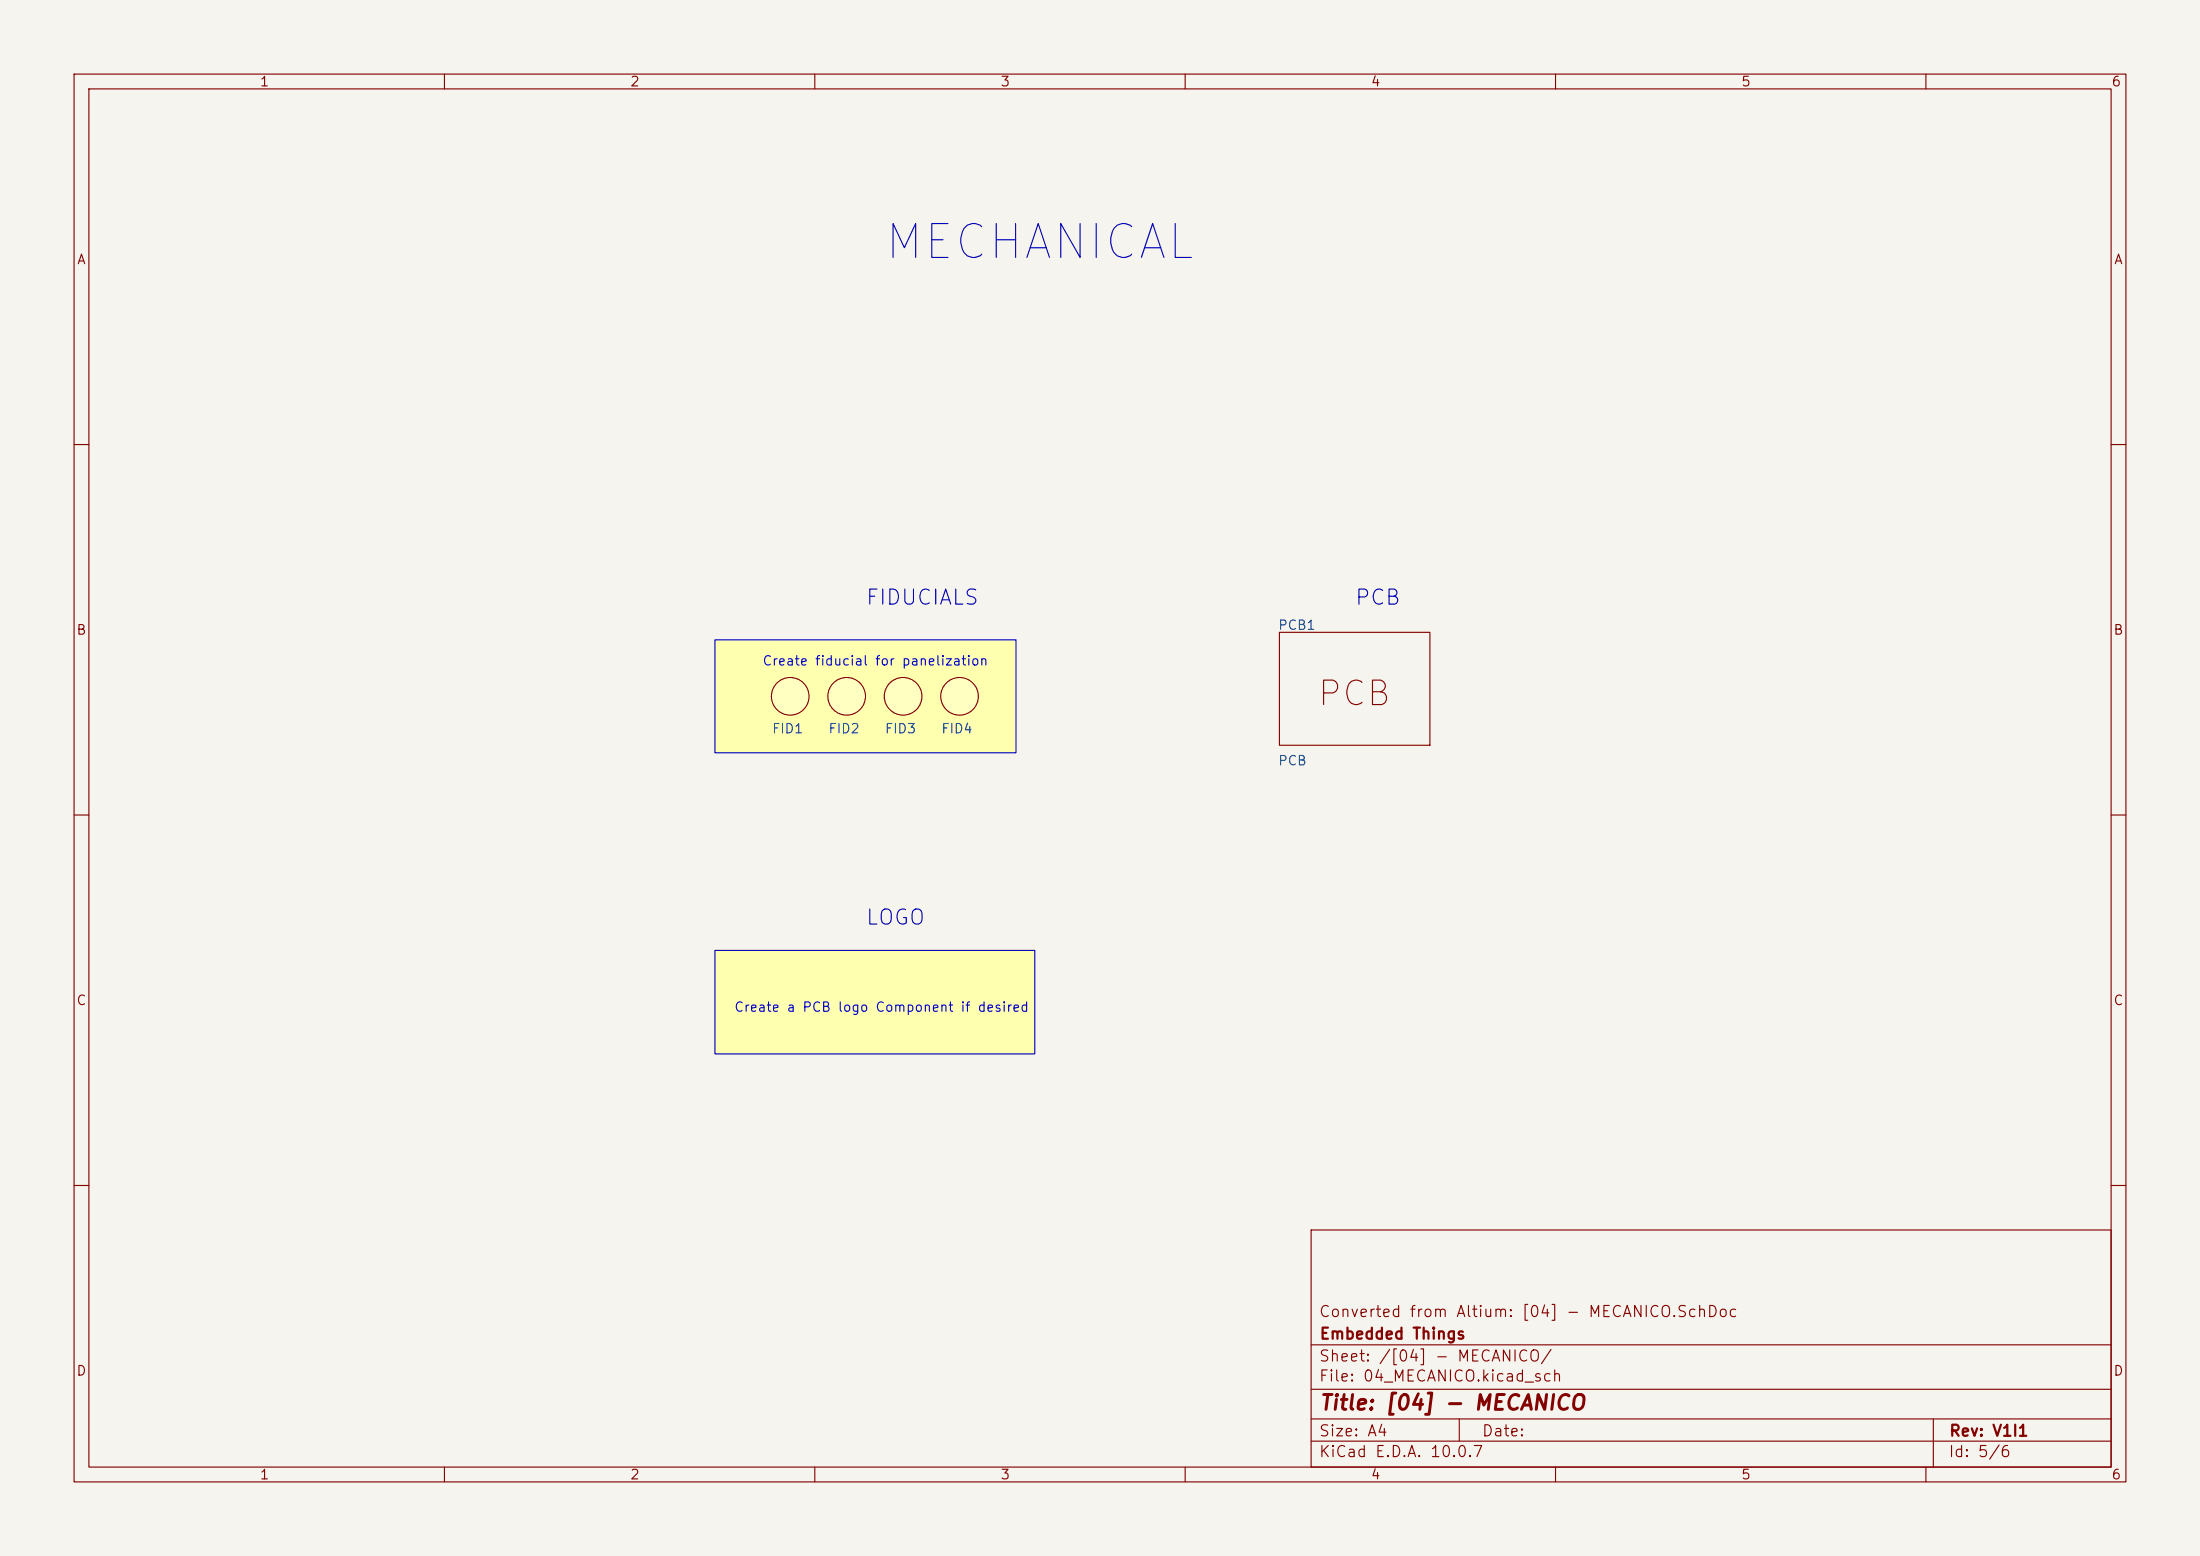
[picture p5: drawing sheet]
<svg xmlns="http://www.w3.org/2000/svg" width="297mm" height="210mm" viewBox="0 0 297 210" stroke-linecap="round" stroke-linejoin="round" font-family="sans-serif">
<path d="M0 0h297v210h-297z" fill="#f5f4ef" stroke="#f5f4ef" stroke-width=".14"/>
<g fill="none" stroke="#840000" stroke-width=".15">
<path d="M10 10h277v190h-277zM12 12h273v186h-273zM60 10v2M110 10v2M160 10v2M210 10v2M260 10v2M10 60h2M285 60h2M10 110h2M285 110h2M10 160h2"/>
<path d="M177 166h108v32h-108zM285 160h2M60 198v2M110 198v2M160 198v2M177 194.5h108M177 191.5h108M177 187.5h108M177 181.5h108M197 191.5v3M210 198v2M260 198v2"/>
<path d="M261 191.5v6.5"/>
</g>
<g fill="#ffffb0">
<path d="M96.5 86.4h40.7v15.2h-40.7z"/>
<path d="M96.5 128.3h43.2v13.9h-43.2z"/>
</g>
<g fill="#ffffc2" stroke="#ffffc2" stroke-width=".14">
<circle cx="129.5" cy="94" r="2.54"/>
<circle cx="114.3" cy="94" r="2.54"/>
<circle cx="121.9" cy="94" r="2.54"/>
<circle cx="106.7" cy="94" r="2.54"/>
</g>
<g fill="none" stroke="#840000" stroke-width=".15">
<path d="M172.7 85.3h20.3v15.3h-20.3z"/>
<circle cx="106.7" cy="94" r="2.54"/>
<circle cx="114.3" cy="94" r="2.54"/>
<circle cx="121.9" cy="94" r="2.54"/>
<circle cx="129.5" cy="94" r="2.54"/>
</g>
<path d="M96.5 86.4h40.7v15.2h-40.7zM96.5 128.3h43.2v13.9h-43.2z" fill="none" stroke="#0000c2" stroke-width=".15"/>
<text font-size="4.6" fill="#0000c2" x="119" y="36.1">MECHANICAL</text>
<text font-size="3.3" fill="#840000" x="177.6" y="96.1">PCB</text>
<g font-size="2" fill="#0000c2">
<text x="116.7" y="82.1">FIDUCIALS</text>
<text x="182.8" y="82.1">PCB</text>
<text x="116.7" y="125.3">LOGO</text>
</g>
<text font-size="2" fill="#840000" x="178" y="190.8">Title: [04] - MECANICO</text>
<g font-size="1.5" fill="#840000">
<text x="178" y="178.1">Converted from Altium: [04] - MECANICO.SchDoc</text>
<text x="178" y="184.1">Sheet: /[04] - MECANICO/</text>
<text x="178" y="181.1">Embedded Things</text>
<text x="178" y="186.8">File: 04_MECANICO.kicad_sch</text>
<text x="178" y="197">KiCad E.D.A. 10.0.7</text>
<text x="178" y="194.2">Size: A4</text>
<text x="200" y="194.2">Date:</text>
<text x="263" y="197">Id: 5/6</text>
<text x="263" y="194.2">Rev: V1I1</text>
</g>
<g font-size="1.3" fill="#840000">
<text x="35" y="12">1</text>
<text x="85" y="12">2</text>
<text x="135" y="12">3</text>
<text x="185" y="12">4</text>
<text x="235" y="12">5</text>
<text x="285" y="12">6</text>
<text x="10.3" y="36">A</text>
<text x="285.3" y="36">A</text>
<text x="10.2" y="86">B</text>
<text x="285.2" y="86">B</text>
<text x="10.2" y="136">C</text>
<text x="285.2" y="136">C</text>
<text x="10.2" y="186">D</text>
<text x="285.2" y="186">D</text>
<text x="35" y="200">1</text>
<text x="85" y="200">2</text>
<text x="135" y="200">3</text>
<text x="185" y="200">4</text>
<text x="235" y="200">5</text>
<text x="285" y="200">6</text>
</g>
<g font-size="1.3" fill="#006464">
<text x="172.5" y="85.3">PCB1</text>
<text x="104.1" y="99.3">FID1</text>
<text x="111.7" y="99.3">FID2</text>
<text x="119.4" y="99.3">FID3</text>
<text x="127" y="99.3">FID4</text>
<text x="172.5" y="103.6">PCB</text>
</g>
<g font-size="1.3" fill="#0000c2">
<text x="102.8" y="90.1">Create fiducial for panelization</text>
<text x="99" y="136.9">Create a PCB logo Component if desired</text>
</g>
</svg>
